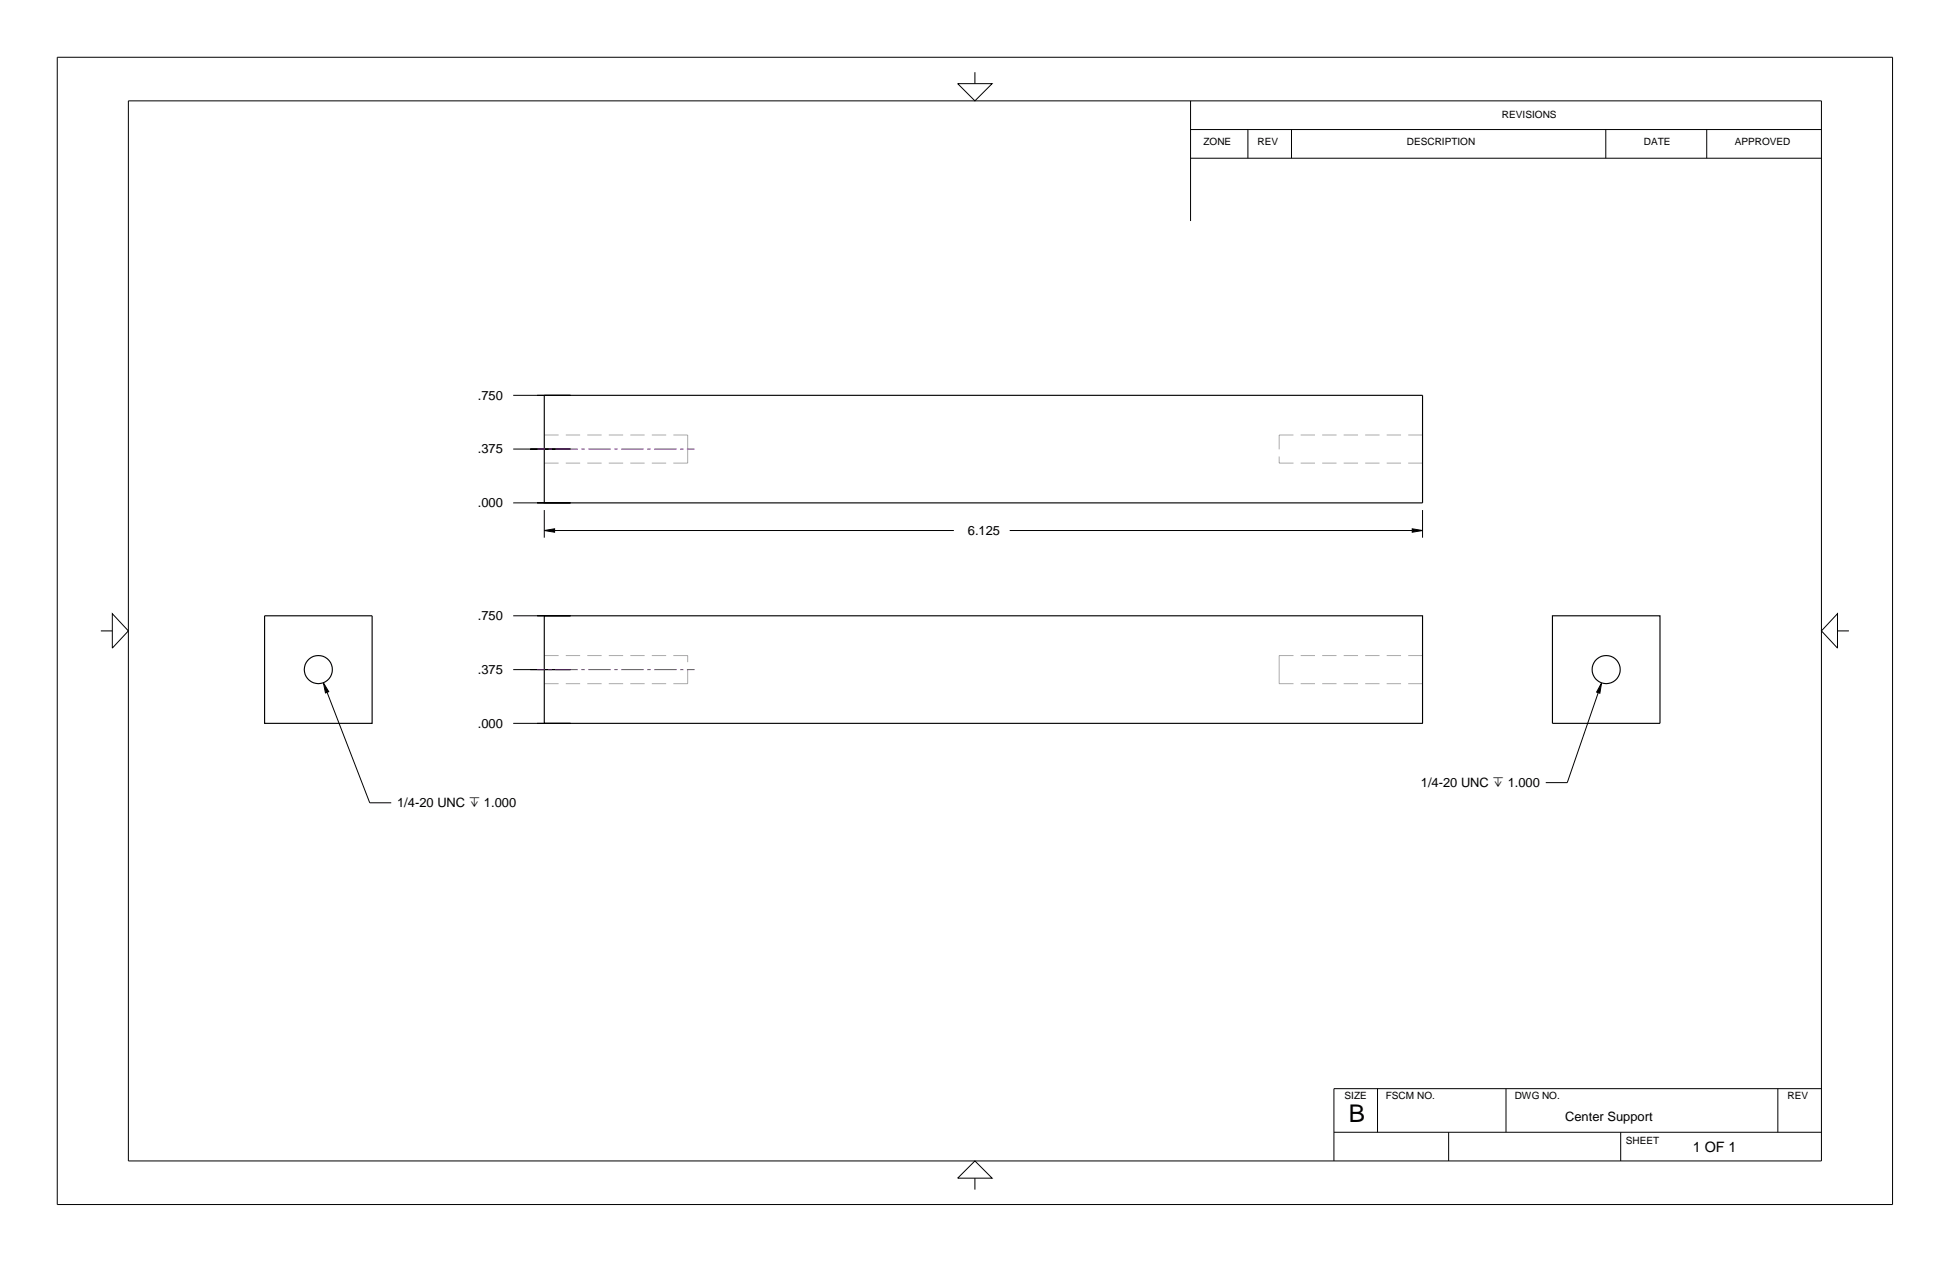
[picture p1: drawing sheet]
<svg xmlns="http://www.w3.org/2000/svg" width="432mm" height="279mm" viewBox="0 0 432 279" stroke-linecap="round" stroke-linejoin="round" font-family="sans-serif">
<g fill="none" stroke="#aaa" stroke-width=".22" stroke-dasharray="3.2 1.6" stroke-linecap="butt">
<path d="M120.5 96.3h31.8M152.3 99.4v-3.1M283.3 96.3v6.2M315 96.3h-31.7M120.5 102.5h31.8M152.3 102.5v-3.1M315 102.5h-31.7M120.5 151.4h31.8M120.5 145.1h31.8M152.3 151.4v-6.3M283.3 148.3v3.1M283.3 145.1v3.2"/>
<path d="M315 151.4h-31.7M315 145.1h-31.7"/>
</g>
<g fill="none" stroke="#000" stroke-width=".25">
<path d="M120.5 87.5h194.5v23.8h-194.5zM58.6 136.3h23.8v23.8h-23.8zM120.5 136.3h194.5v23.8h-194.5zM343.8 136.3h23.8v23.8h-23.8z"/>
<circle cx="70.5" cy="148.2" r="3.1"/>
<circle cx="355.7" cy="148.2" r="3.1"/>
</g>
<g fill="none" stroke="#000" stroke-width=".22">
<path d="M12.7 12.7h406.4v254h-406.4zM212.1 18.5h7.6l-3.8 3.8zM215.9 16v2.5M28.4 22.3h374.9v234.7h-374.9zM263.6 28.7h139.7M263.6 35h139.7M263.6 22.3v26.6M276.3 28.7v6.3M286 28.7v6.3M355.6 28.7v6.3M377.9 28.7v6.3M113.6 99.4h12.7h-8.9"/>
<path d="M113.6 87.5h12.7h-7.4M113.6 111.3h12.7h-7.4M120.5 117.5l2.3-.4v.7zM120.5 112.9v6.1M122.8 117.5h88.4M223.6 117.5h89.1M312.7 117.1l2.3 .4-2.3 .3zM315 112.9v6.1M22.3 139.7h2.6M24.9 135.9l3.5 3.8-3.5 3.8zM113.6 136.3h12.7h-7.4M406.9 135.9v7.6l-3.6-3.8z"/>
<path d="M406.9 139.7h2.5M71.6 151.2l1.2 1.9-.7 .3zM72.4 153.3l9.5 24.4h4.7M113.6 148.3h12.7h-8.9M353.9 153.4l-6.9 19.9h-4.7M354.6 151.2l-.3 2.3-.8-.3zM113.6 160.1h12.7h-7.4M215.9 257l3.8 3.8h-7.6zM295.4 250.7h107.9M305 241v9.7M320.8 250.7v6.3M333.5 241v9.7"/>
<path d="M358.9 250.7v6.3M393.7 241v9.7M403.3 241h-107.9v16M215.9 260.8v2.6"/>
</g>
<g fill="none" stroke="#801196" stroke-width=".22">
<path d="M119 99.4h1.7M121.5 99.4h.7M123 99.4h5M128.7 99.4h.8M130.3 99.4h5M136 99.4h.8M137.5 99.4h5M143.3 99.4h.8M144.8 99.4h5M150.6 99.4h.7M152.1 99.4h1.7M119 148.3h1.7"/>
<path d="M121.5 148.3h.7M123 148.3h5M128.7 148.3h.8M130.3 148.3h5M136 148.3h.8M137.5 148.3h5M143.3 148.3h.8M144.8 148.3h5M150.6 148.3h.7M152.1 148.3h1.7"/>
</g>
<g fill="#000">
<path d="M120.5 117.5l2.3-.4v.7zM312.7 117.1l2.3 .4-2.3 .3z"/>
<path d="M71.6 151.2l1.2 2-.7 .2z" fill-rule="evenodd"/>
<path d="M354.6 151.2l-.3 2.3-.8-.3z" fill-rule="evenodd"/>
</g>
<text font-size="5.4" x="298.7" y="248.4">B</text>
<text font-size="3.2" x="374.8" y="255.1">1 OF 1</text>
<g font-size="2.9">
<text x="105.8" y="88.5">.750</text>
<text x="105.8" y="100.4">.375</text>
<text x="105.8" y="112.3">.000</text>
<text x="214.3" y="118.4">6.125</text>
<text x="105.8" y="137.3">.750</text>
<text x="105.8" y="149.2">.375</text>
<text x="105.8" y="161.1">.000</text>
<text x="87.9" y="178.6">1/4-20 UNC x 1.000</text>
<text x="314.6" y="174.2">1/4-20 UNC x 1.000</text>
</g>
<text font-size="2.8" x="346.6" y="248.1">Center Support</text>
<g font-size="2.2">
<text x="332.6" y="26">REVISIONS</text>
<text x="266.5" y="32.2">ZONE</text>
<text x="278.5" y="32.2">REV</text>
<text x="311.6" y="32.2">DESCRIPTION</text>
<text x="364" y="32.2">DATE</text>
<text x="384.2" y="32.2">APPROVED</text>
<text x="297.7" y="243.4">SIZE</text>
<text x="306.9" y="243.4">FSCM NO.</text>
<text x="335.4" y="243.4">DWG NO.</text>
<text x="395.8" y="243.4">REV</text>
<text x="360" y="253.2">SHEET</text>
</g>
</svg>
